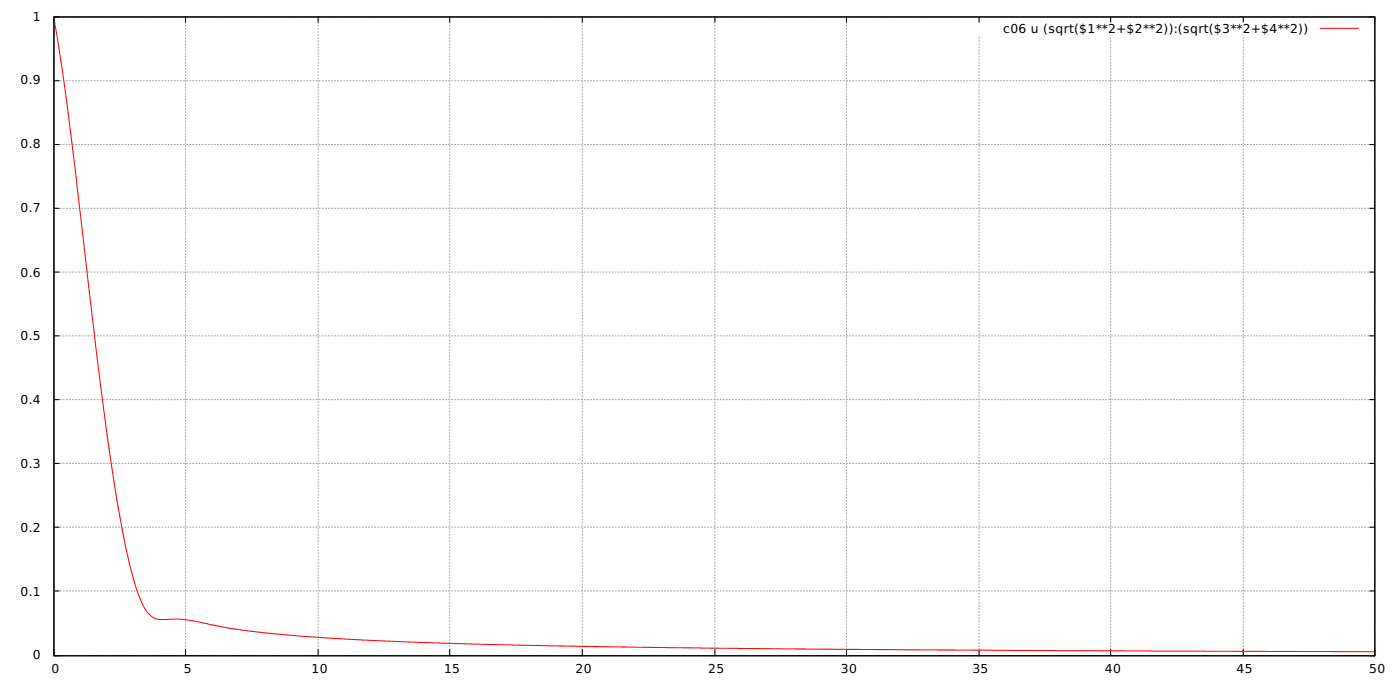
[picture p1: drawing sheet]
<svg xmlns="http://www.w3.org/2000/svg" width="480mm" height="234mm" viewBox="0 0 480 234" stroke-linecap="round" stroke-linejoin="round" font-family="sans-serif">
<g fill="none" stroke="#a0a0a4" stroke-width=".35" stroke-dasharray=".4 .7">
<path d="M18.5 5.8h453.3M336 7.6v-1.8M381.2 7.6v-1.8M426.7 7.6v-1.8M18.5 27.7h453.3M18.5 49.6h453.3M18.5 71.4h453.3M18.5 93.3h453.3M18.5 115.2h453.3M18.5 137.1h453.3M18.5 158.9h453.3M18.5 180.8h453.3"/>
<path d="M18.5 202.7h453.3M18.5 224.9h453.3M18.5 224.9v-219.1M63.7 224.9v-219.1M109.2 224.9v-219.1M154.3 224.9v-219.1M199.8 224.9v-219.1M245.4 224.9v-219.1M290.5 224.9v-219.1M336 224.9v-212.7M381.2 224.9v-212.7M426.7 224.9v-212.7"/>
<path d="M471.8 224.9v-219.1"/>
</g>
<g fill="none" stroke="#000" stroke-width=".35">
<path d="M18.5 5.8h453.3v219.1h-453.3zM20.3 5.8h-1.8v1.8M63.7 5.8v1.8M109.2 5.8v1.8M154.3 5.8v1.8M199.8 5.8v1.8M245.4 5.8v1.8M290.5 5.8v1.8M336 5.8v1.8M381.2 5.8v1.8M426.7 5.8v1.8M470.1 5.8h1.7v1.8"/>
<path d="M18.5 27.7h1.8M470.1 27.7h1.7M18.5 49.6h1.8M470.1 49.6h1.7M18.5 71.4h1.8M470.1 71.4h1.7M18.5 93.3h1.8M470.1 93.3h1.7M18.5 115.2h1.8M470.1 115.2h1.7M18.5 137.1h1.8M470.1 137.1h1.7"/>
<path d="M18.5 158.9h1.8M470.1 158.9h1.7M18.5 180.8h1.8M470.1 180.8h1.7M18.5 202.7h1.8M470.1 202.7h1.7M18.5 222.8v2.1h1.8M63.7 222.8v2.1M109.2 222.8v2.1M154.3 222.8v2.1M199.8 222.8v2.1M245.4 222.8v2.1"/>
<path d="M290.5 222.8v2.1M336 222.8v2.1M381.2 222.8v2.1M426.7 222.8v2.1M471.8 222.8v2.1h-1.7"/>
</g>
<path d="M18.3 5.7a1390.9 1390.9 0 0 1 11.4 86l3.6 30.7a737.9 737.9 0 0 0 10.9 69.9l.9 3.7a39.4 39.4 0 0 0 5.9 14.5 7.7 7.7 0 0 0 7.3 1.9l5.4 .1 17.3 3.3 20.4 2.2 23.1 1.5 33.6 1.3 45.8 1 64.8 .7 203.3 1M453.1 9.7h13.1" fill="none" stroke="#f00" stroke-width=".35"/>
<g font-size="4.2">
<text x="11.3" y="7.1">1</text>
<text x="344.3" y="11.3">c06 u (sqrt($1**2+$2**2)):(sqrt($3**2+$4**2))</text>
<text x="7.1" y="28.9">0.9</text>
<text x="7.1" y="50.8">0.8</text>
<text x="7.1" y="72.7">0.7</text>
<text x="7.1" y="94.9">0.6</text>
<text x="7.1" y="116.8">0.5</text>
<text x="7.1" y="138.6">0.4</text>
<text x="7.1" y="160.5">0.3</text>
<text x="7.1" y="182.4">0.2</text>
<text x="7.1" y="204.3">0.1</text>
<text x="11.3" y="226.1">0</text>
<text x="17.6" y="230.7">0</text>
<text x="63.1" y="230.7">5</text>
<text x="106.9" y="230.7">10</text>
<text x="152.4" y="230.7">15</text>
<text x="197.6" y="230.7">20</text>
<text x="243.1" y="230.7">25</text>
<text x="288.6" y="230.7">30</text>
<text x="333.7" y="230.7">35</text>
<text x="379.2" y="230.7">40</text>
<text x="424.4" y="230.7">45</text>
<text x="469.9" y="230.7">50</text>
</g>
</svg>
